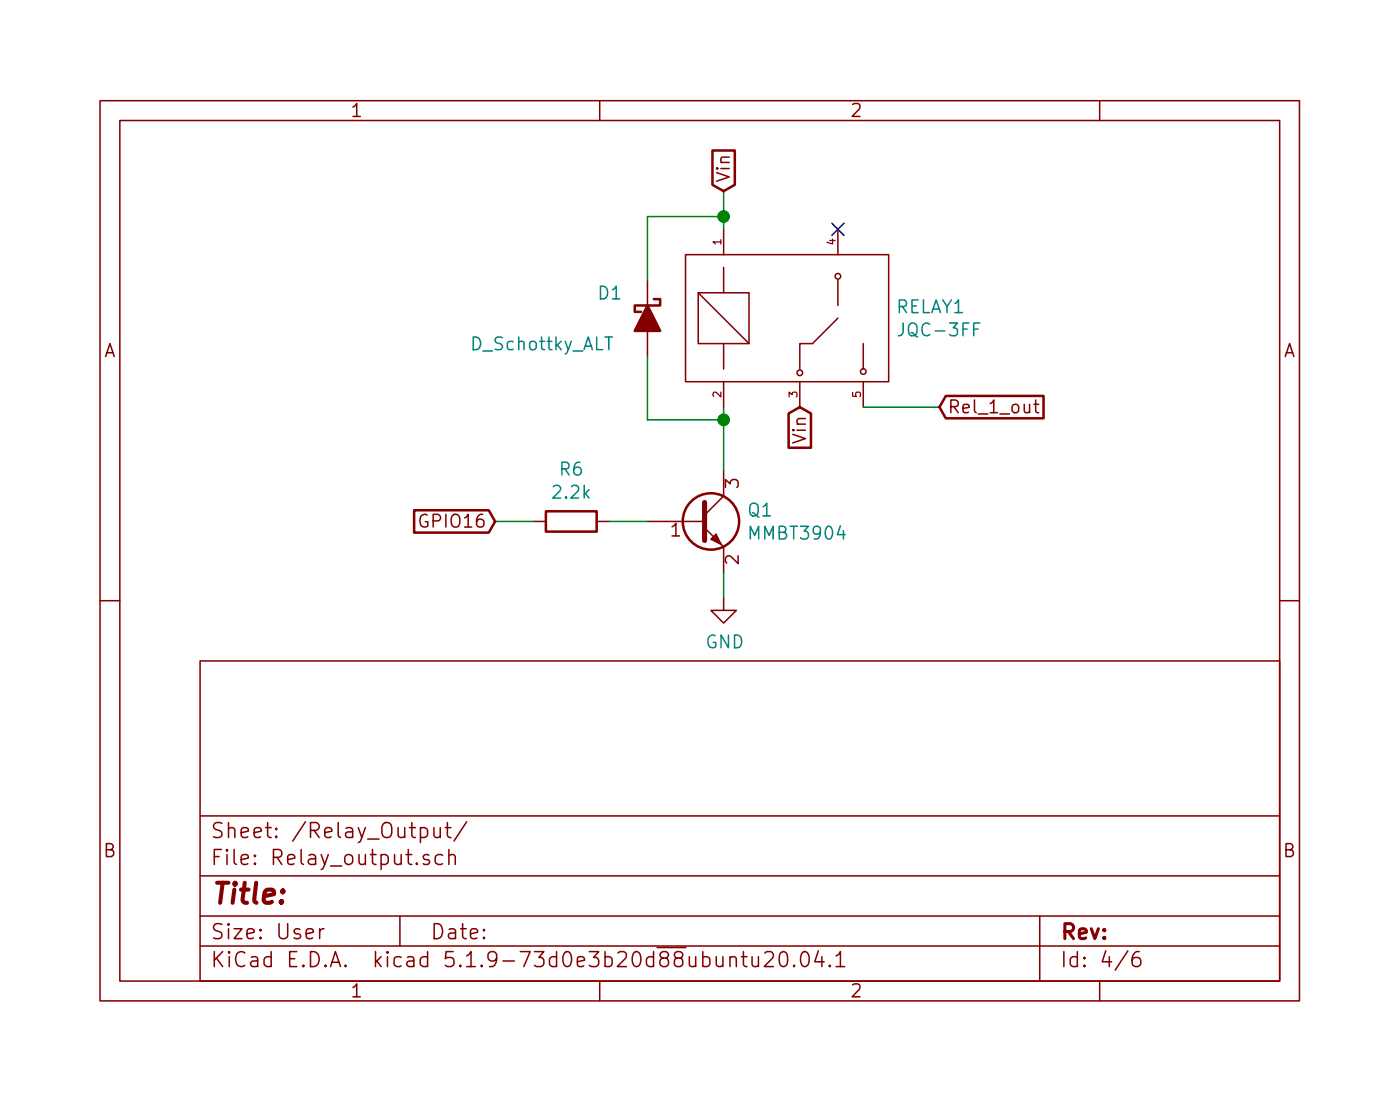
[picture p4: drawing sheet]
<svg xmlns="http://www.w3.org/2000/svg" width="140mm" height="110mm" viewBox="0 0 140 110" stroke-linecap="round" stroke-linejoin="round" font-family="sans-serif">
<g fill="none" stroke="#840000" stroke-width=".15">
<path d="M10 10.1h120v90h-120zM12 12h116v86.1h-116zM60 10.1v1.9M110 10.1v1.9M64.8 28v7.6M68.6 25.5h20.3v12.7h-20.3zM69.8 29.3h5.1v5h-5.1zM69.8 29.3l5.1 5M72.4 22.9v2.6M72.4 26.7v2.6M72.4 34.3v2.6M72.4 38.2v2.5"/>
<path d="M80 38.2v2.5M83.8 31.8l-2.5 2.5h-1.3v2.6M83.8 22.9v2.6M83.8 28v2.5M86.4 34.3v2.6M86.4 38.2v2.5M103.6 40v1.1l.1 .1 .2 .1M53.3 52.1h1.3M59.7 52.1h1.3M64.8 52.1h5.7M70.5 52.8l1.9 1.9v2.5M72.4 59.7v1.3h1.3l-1.3 1.3-1.3-1.3h1.3"/>
<path d="M72.4 47v2.6l-1.9 1.9M103.4 40.4h.5M10 60.1h2M20 66.1h108v32h-108zM128 60.1h2M20 94.6h108M20 91.6h108M20 87.6h108M20 81.6h108M32 92.8v1M32.4 92.8l-.3 .1-.1 .2M40 91.6v3"/>
<path d="M42.1 82.8a.5 .5 0 0 1 .6 .1l.1 .5a.47 .47 0 0 1-.6 .3h-.1M42.9 85.5l-.4-.1-.2 .2 .1 .3 .5 .1 .1 .1-.1 .2-.1 .1-.5-.1M43.4 82.7v.8l.1 .2a.4 .4 0 0 0 .5-.1M44 82.7v1M44.3 85.5a.48 .48 0 0 0-.8 .2v.4a.48 .48 0 0 0 .8 .2M44.6 82.7h.5M44.8 82.2v1.3v.2h.3M44.9 85.6a.38 .38 0 0 1 .6 0v.8M44.9 84.9v1.5M46.7 82.2l-1.3 1.9M60 98.1v2M73 95.8a.38 .38 0 0 1 .7 0v.8"/>
<path d="M73 95.6v1M74.2 95.6h.5M74.4 95.1v1.3v.2h.3M75.2 95.6v.8l.1 .2a.4 .4 0 0 0 .6-.1M75.9 95.6v1M76.5 95.3l.2-.2 .5 .1a.4 .4 0 0 1 .1 .6l-.8 .8h.9M78.2 95.2a.37 .37 0 0 1 .5 .2 1.26 1.26 0 0 1-.1 1.2 .37 .37 0 0 1-.6-.2 1.3 1.3 0 0 1 .2-1.2zM79.5 96.5v.1h-.1l.1-.1v.1M80.3 95.2a.36 .36 0 0 1 .6 .2 .88 .88 0 0 1-.3 1.2 .37 .37 0 0 1-.4-.2 1.2 1.2 0 0 1 .1-1.2zM81.9 95.1l-.4 1h.9M82.2 95.6v1M83 96.5l.1 .1h-.1h-.1l.1-.1v.1"/>
<path d="M83.6 95.6l.3-.2 .2-.3v1.5M83.6 96.6h.9M104 91.6v6.5M110 98.1v2M112.8 95.1l-1.2 1.9M114 95.1a.62 .62 0 0 0-.7 .7v.6a.48 .48 0 0 0 .7 .1l.1-.1-.1-.6a.48 .48 0 0 0-.7 .2"/>
<circle cx="80" cy="37.3" r=".28"/>
<circle cx="83.8" cy="27.6" r=".28"/>
<circle cx="86.4" cy="37.1" r=".28"/>
</g>
<path d="M64.8 30.5l1.2 2.6h-2.5z" fill="#840000" stroke="#840000" stroke-width=".25"/>
<g fill="none" stroke="#840000" stroke-width=".25">
<path d="M71.3 15h2.2v3.5l-1.1 .6-1.1-.6zM65.4 29.9h.6v.6h-2.5v.7h.6M94.6 39.6h9.8v2.2h-9.8l-.6-1.1zM41.4 51h7.5l.6 1.1-.6 1.1h-7.5zM54.6 51.1h5.1v2h-5.1zM78.9 41.3l1.1-.6 1.1 .6v3.5h-2.2z"/>
<circle cx="71.1" cy="52.1" r="2.82"/>
</g>
<path d="M60.5 33.7h.8" fill="none" stroke="#008484" stroke-width=".15"/>
<path d="M70.5 50.2v3.8" fill="none" stroke="#840000" stroke-width=".51"/>
<path d="M71.1 53.9l.5-.5 .5 1z" fill="#840000" stroke="#840000" stroke-width=".15"/>
<path d="M72.4 19.1v3.8M64.8 35.6v6.4h7.6M72.4 21.6h-7.6v6.4M49.5 52.1h3.8M61 52.1h3.8M72.4 40.7v6.3M72.4 57.2v2.5M86.4 40.7h7.6" fill="none" stroke="#008400" stroke-width=".15"/>
<g fill="#008400" stroke="#008400" stroke-width=".25">
<circle cx="72.4" cy="42" r=".51"/>
<circle cx="72.4" cy="21.6" r=".51"/>
</g>
<path d="M83.2 22.3l1.2 1.2M84.4 22.3l-1.2 1.2" fill="none" stroke="#000084" stroke-width=".15"/>
<text font-size="2.8" fill="#840000" x="21" y="90.4">Title:</text>
<g font-size="2.1" fill="#840000">
<text x="21" y="83.8">Sheet: /Relay_Output/</text>
<text x="21" y="86.5">File: Relay_output.sch</text>
<text x="21" y="93.9">Size: User</text>
<text x="43" y="93.9">Date:</text>
<text x="106" y="93.9">Rev:</text>
<text x="21" y="96.7">KiCad E.D.A. kicad 5.1.9-73d0e3b20d88ubuntu20.04.1</text>
<text x="106" y="96.7">Id: 4/6</text>
</g>
<g font-size="1.8" fill="#840000">
<text x="35" y="11.7">1</text>
<text x="85" y="11.7">2</text>
<text x="73" y="18.3" transform="rotate(-90 73 18.3)">Vin</text>
<text x="10.4" y="35.7">A</text>
<text x="128.4" y="35.7">A</text>
<text x="94.8" y="41.3">Rel_1_out</text>
<text x="80.6" y="44.2" transform="rotate(-90 80.6 44.2)">Vin</text>
<text x="42.3" y="52.8">GPIO16</text>
<text x="67.1" y="53.7">1</text>
<text x="73.9" y="48.8" transform="rotate(-90 73.9 48.8)">3</text>
<text x="73.9" y="56.4" transform="rotate(-90 73.9 56.4)">2</text>
<text x="10.4" y="85.7">B</text>
<text x="128.4" y="85.7">B</text>
<text x="35" y="99.7">1</text>
<text x="85" y="99.7">2</text>
</g>
<g font-size="1.8" fill="#008484">
<text x="59.9" y="30">D1</text>
<text x="47.2" y="35">D_Schottky_ALT</text>
<text x="89.6" y="31.3">RELAY1</text>
<text x="90.3" y="33.6">JQC-3FF</text>
<text x="56" y="47.6">R6</text>
<text x="55.4" y="49.9">2.2k</text>
<text x="74.9" y="51.6">Q1</text>
<text x="75.1" y="54">MMBT3904</text>
<text x="70.6" y="64.8">GND</text>
</g>
<g font-size="1.1" fill="#840000">
<text x="72.2" y="24.5" transform="rotate(-90 72.2 24.5)">1</text>
<text x="83.6" y="24.5" transform="rotate(-90 83.6 24.5)">4</text>
<text x="72.2" y="39.7" transform="rotate(-90 72.2 39.7)">2</text>
<text x="79.8" y="39.7" transform="rotate(-90 79.8 39.7)">3</text>
<text x="86.1" y="39.7" transform="rotate(-90 86.1 39.7)">5</text>
</g>
</svg>
